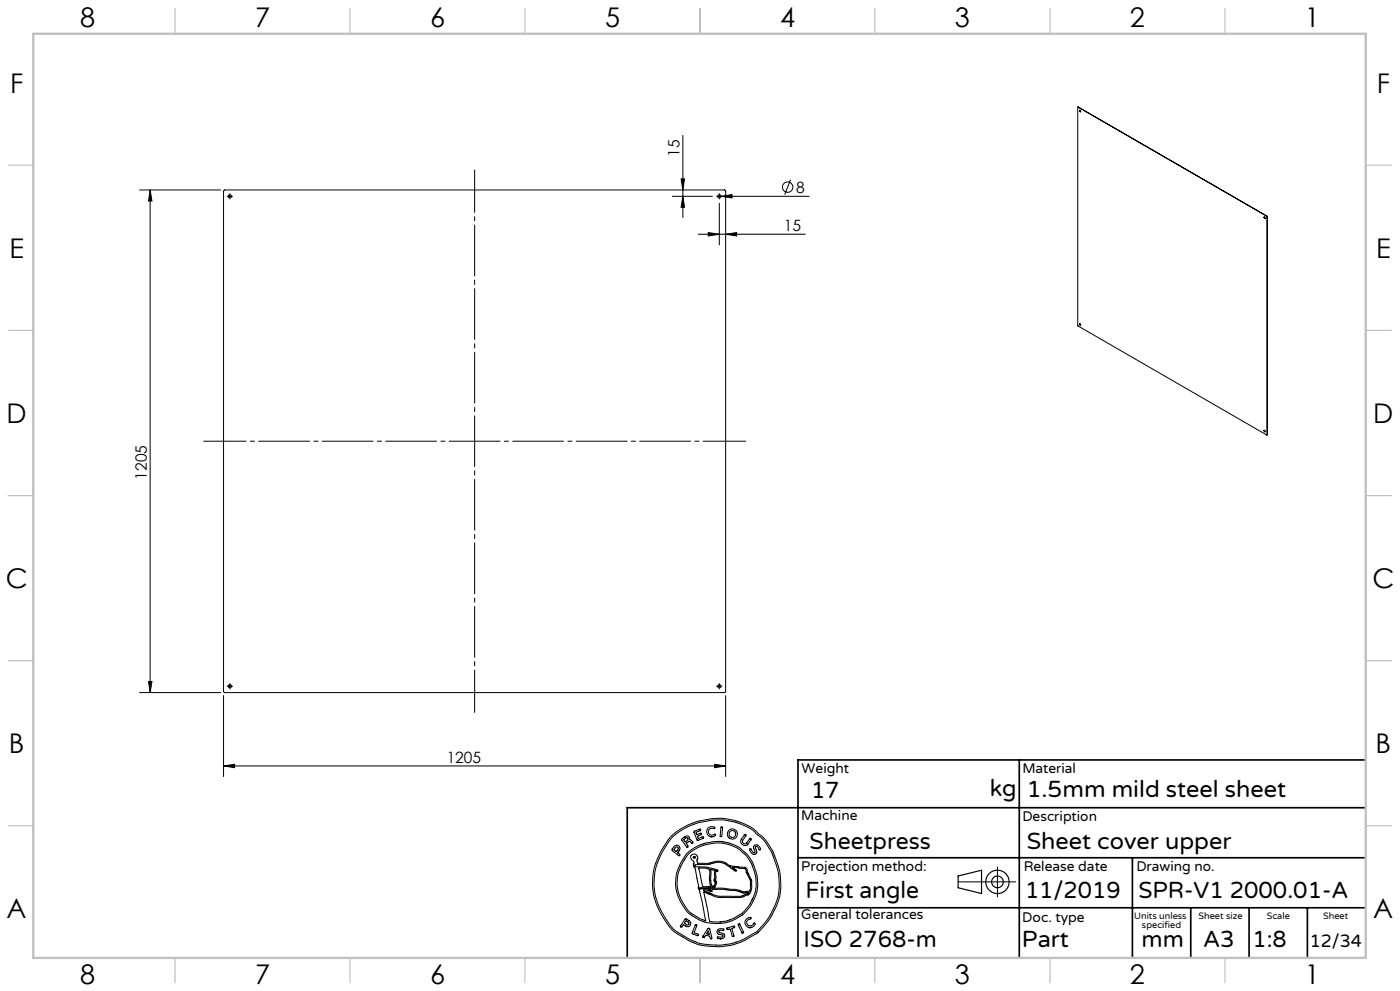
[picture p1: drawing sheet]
<svg xmlns="http://www.w3.org/2000/svg" width="420mm" height="297mm" viewBox="0 0 420 297" stroke-linecap="round" stroke-linejoin="round" font-family="sans-serif">
<g fill="none" stroke="#000" stroke-width=".3">
<path d="M323.5 32.1l-.1 65.5 56.6 32.8 .1-65.4M323.5 32.1l56.5 32.7M323.5 32.1h-.1M323.5 32.1h.1M323.5 32.1l56.5 32.6M323.9 33.1l.3 .4M41.9 56.9h24.3M45 56.9l.6 3.4h-1zM45 56.9v150.7M67.2 57h150.4v150.5h-150.4zM68.2 58.8h.1M68.7 58.8h.6"/>
<path d="M69 58v.2M69 58.5v.7M69 59.5v.2M69.6 58.8h.2M201.7 58.8h12M204.3 53.6h1.1l-.5 3.3zM204.9 40.6v24.6M204.9 58.8l.5 3.3h-1.1zM215 58.8h.2M215.3 58.8h27.4M215.8 58v.2M215.8 58.5v.7"/>
<path d="M215.8 59.5v.2M216.3 58.8l3.3-.5v1zM237.2 53.9l-1.8 4.4M209.4 70.2h32.2M212.5 69.7l3.3 .5-3.3 .5zM215.8 60.9v12.5M217.7 70.2l3.3-.5v1zM379.3 65l.3 .5M380 64.8l.1 .2M380 64.7l.2 .3M380 64.7v.1M380.2 65h-.1"/>
<path d="M380.2 65v65.2M323.9 97l.3 .4M379.2 129l.3 .1v.3zM379.3 128.9l.3 .5M380.2 130.2v.1M380.2 130.2l-.1 .1M41.9 207.6h24.3M44.6 204.3h1l-.6 3.3zM67.1 208.5v24.2M68.2 205.7h.1M68.7 205.7h.6M69 204.9v.1"/>
<path d="M69 205.3v.7M69 206.3v.2M69.6 205.7h.2M215 205.7h.2M215.5 205.7h.6M215.8 204.9v.1M215.8 205.3v.7M215.8 206.3v.2M216.4 205.7h.2M217.7 208.5v24.2M67.1 229.5l3.3-.4v1zM67.1 229.5h150.6"/>
<path d="M214.4 229.1l3.3 .4-3.3 .6zM201.2 250.8l3.2-2.5 3.4-1.6 1.8-.6 3.4-.7 3.2-.2 4.1 .6 3.3 1.2 2.4 1.4 3.1 2.6 2.7 4.1 1.5 4 .7 2.8 .2 4.3-.5 3.2-2.2 5.1-1.7 2.3-2.5 2.8-3.9 2.2-2.4 1-2.1 .6-3.7 .3-4.1-.3-2.1-.5-3-1.4-4.5-2.9-2.2-3.1-2.1-3.9-1-2.8-.4-2.8 .1-3.9 .7-3.3 2-4.3zM201.8 250.8l3.3-2.4 3.5-1.5 4.6-1.1 3.7-.1 3.6 .7 3.8 1.5 1.4 .8 3.2 2.9 2.6 3.9 1.2 3.2 .9 3.2 .2 4.2-.5 3-.9 2.6-1.3 2.6-1.2 1.7-2.9 3.3-4.1 2.3-3.4 1.2-3 .4h-2.8l-3.5-.4-2.8-1-4.2-2.5-1.7-1.4-2.3-3.4-1.7-3.3-1-3.1-.3-3.2 .3-3.7 .6-2.4 1.8-3.8zM202.4 253.6l.8-.3 .7 .6v.7l-.6 .9 .7 .6-.1 .3h-.3l-2-1.6zM202.7 254l.5-.2 .3 .4-.6 1-.7-.5zM204.5 251.4l1.2-.8h.7l.5 .5v.6l.5 .1 .5 .8-.3 .2-.7-.6-.4 .1-.6 .4 .5 .8-.3 .4-1.6-2.1zM205.1 251.6l.9-.6 .4 .3v.4l-.8 .6zM206.1 253.9h.1M206.4 256.1l1.9-1.5 3.3-1.5 3.6-.5 3.1 .4 3.1 1.3 2 1.6 1.9 2.7 .8 1.9 .7 2.7-.1 3.7-.8 2.2-1.7 2.9-1.6 1.8-3.1 1.7-1.8 .6-1.8 .2-2.4-.1a.7 .7 0 0 1-.8-.9l-1.6-8 4.5 1.7 6.9-.1 2.1-.8 .5-.7 .4-1.3v-2.2l-1.3-2.5-.1-.9-.5-.5-4.5-.5-1.7-1-1.5-.4-1.3 .1-2.1 .6h-3.2l-.2-1.1 .2-.6-.2-.7-.7-.4-.9 .2-.3 .4 .1 .6 .9 1-.1 1.4 .5 .7 1 5.3-.2 .6 .4 .5 .3 1.1 1.6 8.2-1.4-.6-3.1-1.8-.8-.7-2-3.1-1.1-3-.2-2.4 .4-2.8 1.1-2.8zM208.2 249.2l1.9-.7v.5l-1.3 .4v.3l.3 .5 1.1-.5 .3 .2-.1 .3-1.2 .4 .3 .7 1.3-.5 .2 .1v.3l-1.8 .6zM209.3 251.9h.1M212.4 248.2l.9-.4 1.1 .1-.1 .5-.9-.2-.6 .3-.3 .9 .6 .8 .8 .1 .6-.3 .2 .4-1 .4-1.2-.3-.5-1.1z"/>
<path d="M213.3 250.8h.1M216.4 247.8h.2l.2 .4-.3 2.4-.3 .2-.2-.4zM223.3 250.2l.4-.1 .1 .3-1.1 1.6 .4 .8h.7l1.2-1.6 .4 .2-1 1.6-.6 .4-1.1-.3-.5-.9 .2-.7zM224.9 254.5l.3-.1 .6 .9 .6 .2-.3-1.8 .5-.5 .8 .2 .8 1-.3 .3-.7-1h-.5l-.1 .4 .4 1.4-.6 .6-1-.5zM226.1 256h.1M299.2 259.8v9M202.9 266.9l-.2-2.4 .3-3 1.1-2.6 1.6-2.6 1.5-1.5 2.2-1.3 2-.8 2.4-.4 2.3-.1 2.3 .4 3.4 1.4 2.2 1.9 1.2 1.7 .9 1.7 1.1 3.3 .1 2.8-.2 1.8-.6 1.8-1.5 2.7-2.4 2.6-2.7 1.5-2.3 .8-2.8 .2-3.1-.3-2-.8-2.4-1.5-1.1-.8-1.7-2.6-1-2-.6-1.9M205.6 275.4l.3-.1 1.1 .9 .2 1-.4 .4-.7 .1-1.1-.6-.5 .7h-.3v-.3zM205.8 275.9l.9 .6-.1 .6-.4 .1-.9-.5zM208.6 277.2l.3-.1 .2 .3-.9 2.1 1.2 .5 .1 .2-.2 .3-1.7-.8zM210.1 266.4h.1M210.2 266.4l6.5-.2 4.2 .4 2.2 .7h.4"/>
<path d="M211 266.7h1l1.5 .5 .1-.6 3-.1 4.4 .5 2 .7 1.7-.2-.5 .4-2.1 .7h-6l-1.9-.4-3.1-1.2zM212 260.3l-2.4-.2 1.1 5.6 2.5-.1-.4-1.9 .1-2.6-.2-.7-.7-.1M212.4 278.2l.5 .2 .7 2.6-.2 .3h-.3l-.2-.7-.2-.1-1-.2-.4 .6-.4-.1zM212.5 278.9l.3 1.1-.9-.1zM212.6 266.6h-.1M212.7 266.6h.5l.1 .2zM213.1 260.6l1.4 .2v2.3l-.3 .8 .4 .7-.4 .9-.3 .1h-.3l-.3-1v-3.1zM214.8 260.9l.1 .1M214.8 261v2.2l-.2 .6 .4 .5v.4l-.5 1-.6 .3-4.1 .1 .3 .3M214.9 261l.3 .2 .2-.3-.6-.3-2.7-.7-3.5-.2-.2-.5 3.8-.1 2.5-.6 1.2-.1 1.5 .5 3.3 2.2 .2-.3-1.2-.8 3.8 .3 1.7 3.9v1.8l-.3 1.1-1.4 .2M215.2 278.8l.8-.5 1.1 .2-.1 .4-.9-.1-.5 .3 .2 .4 1.5 .5 .1 .6-.4 .6-1 .2-.8-.3 .2-.4 1 .2 .5-.3-.1-.4-1.5-.5-.2-.4zM216 276.3h.1"/>
<path d="M218.1 278.2l2.1-.7 .2 .2-.1 .3-.8 .2 .7 2.2-.1 .3-.5-.2-.6-2.1-.8 .2zM221.5 277l.4-.1 1.1 2.4v.2h-.4zM222.7 279.6h.1M223.5 267.3h.1M223.9 275.4l1.3-.4v.3l-.6 .3-.5 .4v.9l.5 .6h.6l1.2-.9 .2 .3-.4 .6-1.1 .6-1.1-.5-.5-1zM224.9 278h.1M287.4 264.3h17.3M213.2 281.3h.1M216 281.4h.1"/>
<circle cx="324" cy="33.4" r=".23"/>
<circle cx="69" cy="58.8" r=".49"/>
<circle cx="215.8" cy="58.8" r=".49"/>
<circle cx="236.3" cy="56.1" r="1.55"/>
<circle cx="379.4" cy="65.3" r=".23"/>
<circle cx="324" cy="97.3" r=".23"/>
<circle cx="69" cy="205.7" r=".49"/>
<circle cx="215.8" cy="205.7" r=".49"/>
<circle cx="208.3" cy="256.9" r=".26"/>
<circle cx="219.7" cy="250" r="1.51"/>
<circle cx="219.7" cy="250" r="1.01"/>
</g>
<g fill="none" stroke="#000" stroke-width=".35">
<path d="M287.4 262.5l7.1-1.7v7l-7.1-1.7z"/>
<circle cx="299.2" cy="264.3" r="3.5"/>
<circle cx="299.2" cy="264.3" r="1.75"/>
</g>
<path d="M61.1 132.2h162.6M142.4 213.5v-162.6" fill="none" stroke="#000" stroke-width=".3" stroke-dasharray="15.2 1.3 1.3 1.3" stroke-dashoffset="2.5"/>
<path d="M305.8 227.7v59.2M409.7 227.7h-170.3v59.2M239.4 257.1h170.3M339.7 257.1v29.9M409.7 242.1h-221.5v45M239.4 272.1h170.3M357.2 272.1v14.8M374.7 272.1v14.8M392.2 272.1v14.8" fill="none" stroke="#000" stroke-width=".5"/>
<g fill="none" stroke="#c0c0c0" stroke-width=".35">
<path d="M52.5 2.5v7.5M105 2.5v7.5M157.5 2.5v7.5M210 2.5v7.5M262.5 2.5v7.5M315 2.5v7.5M367.5 2.5v7.5M2.5 49.5h7.5M410 49.5h7.5M2.5 99h7.5M410 99h7.5M2.5 148.5h7.5"/>
<path d="M410 148.5h7.5M2.5 198h7.5M410 198h7.5M2.5 247.5h7.5M410 247.5h7.5M52.5 287v7.5M105 287v7.5M157.5 287v7.5M210 287v7.5M262.5 287v7.5M315 287v7.5M367.5 287v7.5"/>
</g>
<path d="M10 10.1h399.7v277h-399.7z" fill="none" stroke="#c0c0c0" stroke-width=".7"/>
<g fill="#000">
<path d="M216.3 58.8l3.3-.5v1z"/>
<path d="M45 56.9l.6 3.4h-1zM44.6 204.3h1l-.6 3.3z"/>
<path d="M204.9 58.8l.5 3.3h-1.1zM204.3 53.6h1.1l-.5 3.3z"/>
<path d="M212.5 69.7l3.3 .5-3.3 .5zM217.7 70.2l3.3-.5v1zM67.1 229.5l3.3-.4v1zM214.4 229.1l3.3 .4-3.3 .6z"/>
</g>
<g font-size="8.1">
<text x="24" y="8">8</text>
<text x="76.5" y="8">7</text>
<text x="129" y="8">6</text>
<text x="181.5" y="8">5</text>
<text x="234" y="8">4</text>
<text x="286.5" y="8">3</text>
<text x="339" y="8">2</text>
<text x="391.5" y="8">1</text>
<text x="3" y="27.7">F</text>
<text x="413" y="27.7">F</text>
<text x="2.8" y="77.2">E</text>
<text x="412.8" y="77.2">E</text>
<text x="2" y="126.7">D</text>
<text x="412" y="126.7">D</text>
<text x="1.7" y="176.2">C</text>
<text x="411.7" y="176.2">C</text>
<text x="2.7" y="225.7">B</text>
<text x="412.7" y="225.7">B</text>
<text x="2" y="275.2">A</text>
<text x="412" y="275.2">A</text>
<text x="24" y="295">8</text>
<text x="76.5" y="295">7</text>
<text x="129" y="295">6</text>
<text x="181.5" y="295">5</text>
<text x="234" y="295">4</text>
<text x="286.5" y="295">3</text>
<text x="339" y="295">2</text>
<text x="391.5" y="295">1</text>
</g>
<g font-size="7.1">
<text x="243.3" y="239.1">17</text>
<text x="297" y="238.5">kg</text>
<text x="308" y="239">1.5mm mild steel sheet</text>
<text x="242.9" y="254.4">Sheetpress</text>
<text x="308" y="254.4">Sheet cover upper</text>
<text x="241.6" y="269.2">First angle</text>
<text x="307.5" y="269.2">11/2019</text>
<text x="341.5" y="269.2">SPR-V1 2000.01-A</text>
<text x="241.1" y="283.7">ISO 2768-m</text>
<text x="306.6" y="283.9">Part</text>
<text x="342.5" y="283.9">mm</text>
<text x="360.9" y="283.9">A3</text>
<text x="375.7" y="283.9">1:8</text>
</g>
<text font-size="5.4" x="392.9" y="283.8">12/34</text>
<g font-size="4.7">
<text x="203.9" y="47" transform="rotate(-90 203.9 47)">15</text>
<text x="238.9" y="57.8">8</text>
<text x="235.1" y="69.2">15</text>
<text x="44.1" y="143.7" transform="rotate(-90 44.1 143.7)">1205</text>
<text x="134" y="228.5">1205</text>
</g>
<g font-size="4.2">
<text x="240.5" y="231.7">Weight</text>
<text x="306.7" y="231.7">Material</text>
<text x="240.4" y="245.9">Machine</text>
<text x="306.7" y="246.1">Description</text>
<text x="240.4" y="261.1">Projection method:</text>
<text x="307.1" y="261">Release date</text>
<text x="340.9" y="261">Drawing no.</text>
<text x="240.4" y="275.6">General tolerances</text>
<text x="306.7" y="276.3">Doc. type</text>
</g>
<g font-size="2.8">
<text x="340.3" y="275.3">Units unless</text>
<text x="359.6" y="275.3">Sheet size</text>
<text x="380" y="275.3">Scale</text>
<text x="396.9" y="275.3">Sheet</text>
<text x="342.6" y="278.2">specified</text>
</g>
</svg>
